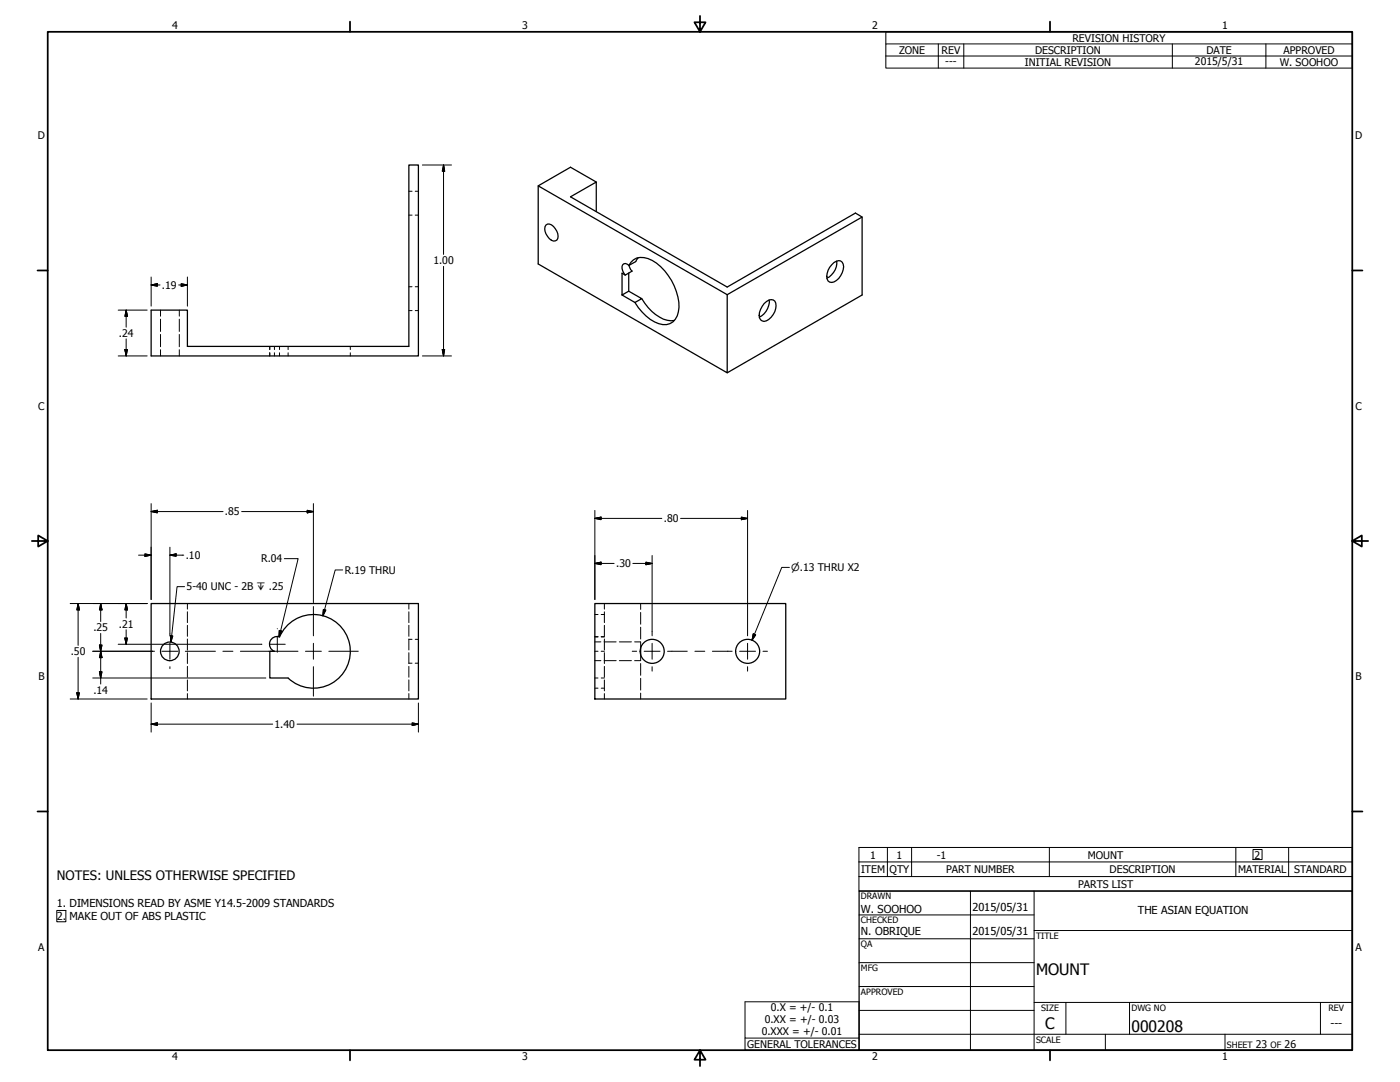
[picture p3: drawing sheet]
<svg xmlns="http://www.w3.org/2000/svg" width="559mm" height="432mm" viewBox="0 0 559 432" stroke-linecap="round" stroke-linejoin="round" font-family="sans-serif">
<!-- layer: Visible (ANSI) -->
<g fill="none" stroke="#000" stroke-width=".51">
<path d="M238 72.6l-10.3-5.9-12.9 7.5v31.1l75.5 43.5v-31.2l-75.5-43.4M217.9 89.8a2.11 2.11 0 0 1 3 .6 4.5 4.5 0 0 1 1.3 5.4 2.11 2.11 0 0 1-2.9-.6 4.5 4.5 0 0 1-1.4-5.4zM238 84.5v-11.9l-10.3 5.9 62.6 36.1 51.1-29.6 2.7 1.6v31.1l-53.8 31.1M344.1 86.6l-53.8 31M249.6 109.8a3.1 3.1 0 0 1-.6-4.5 1.88 1.88 0 0 1 2.3 1.4l1 1.5-2.7 1.6-1.3-.8v8.7l2.7-1.5 5.2 3-2.8 1.5-5.1-3M251 109v7.2M254.8 102.8l-1.1 1.6-2.7 1.5a5.6 5.6 0 0 1 7.6-2.7 21.4 21.4 0 0 1 12 15.3 10.1 10.1 0 0 1-2 10 7.5 7.5 0 0 1-9.1-1.1 23.6 23.6 0 0 1-6.1-6.7M256.2 119.2a17.8 17.8 0 0 0 10.2 8.6l2.8 .1M307 119.7a7.2 7.2 0 0 1-3.9 6.9M332 105.7a2.98 2.98 0 0 1 4.2-1.1 6 6 0 0 1-2.4 7.4 2.13 2.13 0 0 1-2.5 .6 2.13 2.13 0 0 1-1.3-2.3 6.9 6.9 0 0 1 2-4.6zM333.9 104.2a6.8 6.8 0 0 1-3.9 6.8M60.3 123.8h14.5v14.4h88.4v-72.4h3.8v76.2h-106.7z"/>
<path d="M305 121.2a3.1 3.1 0 0 1 4.2-1.1 6.2 6.2 0 0 1-4.2 8.2 2.42 2.42 0 0 1-1.9-3.6zM60.3 240.9h106.7v38.1h-106.7zM109.5 259.9a3.1 3.1 0 0 1-1.8-3.9 3.1 3.1 0 0 1 3.8-1.9 14.7 14.7 0 0 1 20.9-7 14.7 14.7 0 0 1 4.5 21.5 14.7 14.7 0 0 1-21.9 2M109.5 259.9h-1.8v10.7h7.3M237.4 240.9h76.2v38.1h-76.2zM255.7 258.6v2.6"/>
<circle cx="67.8" cy="259.9" r="3.7"/>
<circle cx="260.3" cy="259.9" r="4.8"/>
<circle cx="298.4" cy="259.9" r="4.8"/>
</g>
<!-- layer: Hidden (ANSI) -->
<g fill="none" stroke="#000" stroke-width=".4">
<path d="M163.2 76.3h1.3M165.7 76.3h1.3M163.2 85.9h1.3M165.7 85.9h1.3M163.2 114.4h1.3M165.7 114.4h1.3M64.1 123.8v2.4M64.1 127.4v4.9M64.1 133.5v4.9M64.1 139.6v2.4M71.6 123.8v2.4M71.6 127.4v4.9"/>
<path d="M71.6 133.5v4.9M71.6 139.6v2.4M107.6 138.2v1.3M109.5 138.2v1.3M111.6 138.2v1.3M115 138.2v1.3M139.8 138.2v1.3M163.2 124h1.3M165.7 124h1.3M107.6 140.8v1.2M109.5 140.8v1.2M111.6 140.8v1.2"/>
<path d="M115 140.8v1.2M139.8 140.8v1.2M74.8 240.9v2.2M74.8 244.2v4.3M74.8 249.6v4.3M74.8 255v4.4M163.2 240.9v2.2M163.2 244.2v4.3M163.2 249.6v4.3M163.2 255v4.4M163.2 255.1h1.3M165.7 255.1h1.3"/>
<path d="M237.4 259.9h1.3M237.4 254.2h1.3M237.4 254.1h1.3M237.4 245.2h1.3M237.4 256.2h2.4M240 259.9h1.2M240 254.2h1.2M240 254.1h1.2M240 245.2h1.2M241.1 256.2h4.8M241.2 240.9v2.2M241.2 244.2v4.3"/>
<path d="M241.2 249.6v4.3M241.2 255v4.4M247.2 256.2h4.8M253.3 256.2h2.4M255.7 240.9v2.3M255.7 244.4v4.7M255.7 250.3v4.7M255.7 256.2v2.4M74.8 260.5v4.3M74.8 265.9v4.4M74.8 271.3v4.4M74.8 276.8v2.2"/>
<path d="M163.2 260.5v4.3M163.2 265.9v4.4M163.2 271.3v4.4M163.2 276.8v2.2M163.2 264.7h1.3M165.7 264.7h1.3M237.4 270.6h1.3M237.4 274.6h1.3M237.4 263.7h2.4M240 270.6h1.2M240 274.6h1.2M241.1 263.7h4.8"/>
<path d="M241.2 260.5v4.3M241.2 265.9v4.4M241.2 271.3v4.4M241.2 276.8v2.2M247.2 263.7h4.8M255.7 261.2v2.4l-2.4 .1M255.7 264.8v4.7M255.7 270.7v4.7M255.7 276.6v2.4"/>
</g>
<!-- layer: Symbol (ANSI) -->
<g fill="none" stroke="#000" stroke-width=".4">
<path d="M353.6 17.5v-4.8h186.2v4.8M374.5 17.5v9.7M384.7 17.5v9.7M467.9 17.5v9.7M505.3 17.5v9.7M539.8 17.5h-186.2v4.9M539.8 17.5v9.7h-186.2v-4.8M353.6 22.4h186.2M73.7 234.1h-3l-2.5 22.1M68 253.7l1 .1-.8 2.4zM354.2 338.2v11.6M363.9 338.2v11.6"/>
<path d="M418.8 338.2v11.6M493.3 338.2v11.6M514.3 338.2v11.6M342.8 344h197v-5.8h-197v11.6M342.8 349.8v5.8h197v-5.8M539.8 344v5.8h-197M297.4 399.8h45.5v14.5h-45.5zM297.4 414.3v4.8h45.5v-4.8"/>
</g>
<!-- layer: Border (ANSI) -->
<g fill="none" stroke="#000" stroke-width=".7">
<path d="M19 12.7h520.8v406.4h-520.8zM139.7 8.6v4.1M279.4 6.3v6.4l-2.2-3.8h4.4l-2.2 3.8M419.1 8.6v4.1M15 107.9h4M539.8 107.9h4M12.7 215.9h6.3l-3.8-2.2v4.4l3.8-2.2M539.8 215.9l3.8 2.2v-4.4l-3.8 2.2h6.3M15 323.8h4M539.8 323.8h4M139.7 419.1v4.1M279.4 419.1l2.2 3.8h-4.4l2.2-3.8v6.3"/>
<path d="M419.1 419.1v4.1"/>
</g>
<!-- layer: Title (ANSI) -->
<g fill="none" stroke="#000" stroke-width=".4">
<path d="M387.3 355.6v63.5M412.7 355.6v63.5M342.9 365.1h69.8M342.9 374.6h69.8M412.7 371.3h127.1M342.9 384.2h69.8M342.9 393.7h69.8M342.9 412.7h196.9M342.9 403.2h69.8M412.7 400h127.1M425.4 400v12.7M441.2 412.7v6.4"/>
<path d="M450.8 400v12.7M488.9 412.7v6.4M527 400v12.7"/>
</g>
<path d="M342.9 355.6h196.9v63.5h-196.9z" fill="none" stroke="#000" stroke-width=".51"/>
<!-- layer: Sketch Geometry (ANSI) -->
<path d="M500.1 339h3.6v4h-3.6zM22.7 363.3h3.6v4.6h-3.6z" fill="none" stroke="#000" stroke-width=".4"/>
<!-- layer: Dimension (ANSI) -->
<g fill="none" stroke="#000" stroke-width=".4">
<path d="M168.6 65.8h11.6M177 65.8l.5 2.5h-1zM177 65.8v35.7M60.3 113.7l2.5-.5v1zM60.3 110.6v11.6M60.3 113.7h3.6M71.3 113.7h3.5M72.3 113.2l2.5 .5-2.5 .5zM74.8 110.6v11.6M177 106.3v35.7M47.2 123.8h11.5M49.8 139.5h1.1l-.5 2.5z"/>
<path d="M50.4 123.8l.5 2.4h-1.1zM50.4 123.8v6.8M50.4 135.3v6.7M176.5 139.5h1l-.5 2.5zM47.2 142h11.5M168.6 142h11.6M60.3 204.2l2.5-.6v1.1zM60.3 201v38.3M60.3 204.2h28.7M67.8 218.4v34.6M96.5 204.2h28.6M122.6 203.6l2.5 .6-2.5 .5z"/>
<path d="M125.1 201v39.5M237.4 206.9l2.5-.5v1zM237.4 203.7v35.6M237.4 206.9h26.8M271.7 206.9h26.7M295.9 206.4l2.5 .5-2.5 .5zM298.4 203.7v48.3M55.3 221.6h5M57.8 221l2.5 .6-2.5 .4zM67.8 221.6l2.5-.6v1zM67.8 221.6h5.5M113.5 222.9h5.5l-7.6 31.2"/>
<path d="M136.8 227.5h-3l-4.9 18.2M237.4 224.9l2.5-.6v1.1zM237.4 224.9h7.7M252.6 224.9h7.7M257.8 224.3l2.5 .6-2.5 .5zM260.3 221.7v30.3M315.1 226.4h-3.1l-11.8 29.1M28 240.9h30.7M31.2 240.9l.5 2.5h-1zM31.2 240.9v16.7M37 259.9h23.9M39.7 257.4h1l-.5 2.5z"/>
<path d="M40.2 240.9l.5 2.5h-1zM40.2 259.9l.5 2.5h-1zM40.2 240.9v7.1M40.2 252.8v20.2M47.2 257.1h20.5M49.8 254.6h1.1l-.5 2.5zM50.4 240.9l.5 2.5h-1.1zM50.4 240.9v5.7M50.4 251.3v5.8M67.9 257.1h36.6M111.5 251.6l1 .2-1.1 2.3zM129.1 243.2l.9 .3-1.1 2.2z"/>
<path d="M300.7 253l.9 .4-1.4 2.1zM28 279h30.7M30.7 276.5h1l-.5 2.5zM31.2 262.3v16.7M37 270.6h69.1M39.7 268.1h1l-.5 2.5zM60.3 289l2.5-.5v1zM60.3 289h48.5M60.3 280.5v11.7M118.6 289h48.4M164.5 288.5l2.5 .5-2.5 .5zM167 280.5v11.7"/>
</g>
<g fill="#000" stroke="#000" stroke-width=".4">
<path d="M177 65.8l.5 2.5zM177 65.8l.5 2.5h-1zM60.3 113.7l2.5-.5zM60.3 113.7l2.5-.5v1zM72.3 114.2l2.5-.5zM72.3 113.2l2.5 .5-2.5 .5zM49.8 139.5l.6 2.5zM49.8 139.5h1.1l-.5 2.5zM50.4 123.8l.5 2.4zM50.4 123.8l.5 2.4h-1.1zM176.5 139.5l.5 2.5zM176.5 139.5h1l-.5 2.5z"/>
<path d="M60.3 204.2l2.5-.6zM60.3 204.2l2.5-.6v1.1zM122.6 204.7l2.5-.5zM122.6 203.6l2.5 .6-2.5 .5zM237.4 206.9l2.5-.5zM237.4 206.9l2.5-.5v1zM295.9 207.4l2.5-.5zM295.9 206.4l2.5 .5-2.5 .5zM57.8 222l2.5-.4zM57.8 221l2.5 .6-2.5 .4zM67.8 221.6l2.5-.6zM67.8 221.6l2.5-.6v1z"/>
<path d="M237.4 224.9l2.5-.6zM237.4 224.9l2.5-.6v1.1zM257.8 225.4l2.5-.5zM257.8 224.3l2.5 .6-2.5 .5zM31.2 240.9l.5 2.5zM31.2 240.9l.5 2.5h-1zM39.7 257.4l.5 2.5zM39.7 257.4h1l-.5 2.5zM40.2 240.9l.5 2.5zM40.2 240.9l.5 2.5h-1zM49.8 254.6l.6 2.5zM49.8 254.6h1.1l-.5 2.5z"/>
<path d="M50.4 240.9l.5 2.5zM50.4 240.9l.5 2.5h-1.1zM111.5 251.6l-.1 2.5zM111.5 251.6l1 .2-1.1 2.3zM129.1 243.2l-.2 2.5zM129.1 243.2l.9 .3-1.1 2.2zM300.7 253l-.5 2.5zM300.7 253l.9 .4-1.4 2.1zM30.7 276.5l.5 2.5zM30.7 276.5h1l-.5 2.5zM39.7 268.1l.5 2.5zM39.7 268.1h1l-.5 2.5z"/>
<path d="M40.2 259.9l.5 2.5zM40.2 259.9l.5 2.5h-1zM60.3 289l2.5-.5zM60.3 289l2.5-.5v1zM164.5 289.5l2.5-.5zM164.5 288.5l2.5 .5-2.5 .5z"/>
</g>
<!-- layer: Center Mark (ANSI) -->
<g fill="none" stroke="#000" stroke-width=".4">
<path d="M67.8 253v.7M67.8 256.7v6.4M104.5 257.1h.1M107.5 257.1h6.4M110.7 250.9v.1M110.7 253.9v6.4M125.1 242.1v11.6M125.1 256.7v6.4M260.3 252v1.7M260.3 256.7v6.4M298.4 252v1.7M298.4 256.7v6.4"/>
<path d="M67.8 266.1v.7M125.1 266.1v11.7M260.3 266.1v1.7M298.4 266.1v1.7"/>
</g>
<!-- layer: Centerline (ANSI) -->
<g fill="none" stroke="#000" stroke-width=".4">
<path d="M60.9 259.9h.8M64.6 259.9h6.4M74 259.9h12M89 259.9h4M95.9 259.9h23M121.9 259.9h6.4M131.3 259.9h11.7M252.3 259.9h1.8M257.1 259.9h6.4M266.4 259.9h7.9M277.4 259.9h3.9M284.4 259.9h7.8"/>
<path d="M295.2 259.9h6.4M304.5 259.9h1.8"/>
</g>
<!-- layer: Symbol (ANSI) -->
<path d="M68 253.7l.2 2.5zM68 253.7l1 .1-.8 2.4z" fill="#000" stroke="#000" stroke-width=".4"/>
<g font-size="6.3">
<text x="413.5" y="389.1">MOUNT</text>
<text x="417.2" y="410.6">C</text>
<text x="451.6" y="411.9">000208</text>
</g>
<text font-size="5.2" x="22.7" y="351.2">NOTES: UNLESS OTHERWISE SPECIFIED</text>
<g font-size="4.4">
<text x="22.7" y="361.9">1. DIMENSIONS READ BY ASME Y14.5-2009 STANDARDS</text>
<text x="343.7" y="364.3">W. SOOHOO</text>
<text x="388.1" y="363.7">2015/05/31</text>
<text x="454.2" y="364.7">THE ASIAN EQUATION</text>
<text x="22.7" y="367.2">2.</text>
<text x="27.7" y="367.2">MAKE OUT OF ABS PLASTIC</text>
<text x="343.7" y="373.1">N. OBRIQUE</text>
<text x="388.1" y="373.2">2015/05/31</text>
<text x="531.1" y="409.7">---</text>
</g>
<g font-size="4.2">
<text x="68.7" y="11.7">4</text>
<text x="208.4" y="11.7">3</text>
<text x="348.1" y="11.7">2</text>
<text x="487.8" y="11.7">1</text>
<text x="428.1" y="16.6">REVISION HISTORY</text>
<text x="358.8" y="21.5">ZONE</text>
<text x="375.9" y="21.5">REV</text>
<text x="413.1" y="21.5">DESCRIPTION</text>
<text x="481.5" y="21.5">DATE</text>
<text x="512.3" y="21.5">APPROVED</text>
<text x="377.3" y="26.1">---</text>
<text x="409" y="26.3">INITIAL REVISION</text>
<text x="476.9" y="26">2015/5/31</text>
<text x="510.8" y="26.3">W. SOOHOO</text>
<text x="15.1" y="55.5">D</text>
<text x="540.9" y="55.5">D</text>
<text x="173" y="105.5">1.00</text>
<text x="64.6" y="115.3">.19</text>
<text x="47.4" y="134.4">.24</text>
<text x="15.2" y="163.4">C</text>
<text x="541" y="163.4">C</text>
<text x="89.8" y="205.7">.85</text>
<text x="265" y="208.4">.80</text>
<text x="74.2" y="223.1">.10</text>
<text x="104.3" y="224.5">R.04</text>
<text x="245.9" y="226.4">.30</text>
<text x="137.6" y="229">R.19 THRU</text>
<text x="74.5" y="235.6">5-40 UNC - 2B ↧ .25</text>
<text x="37.3" y="251.9">.25</text>
<text x="47.4" y="250.6">.21</text>
<text x="28.3" y="261.4">.50</text>
<text x="15.3" y="271.4">B</text>
<text x="541.1" y="271.4">B</text>
<text x="37.3" y="276.8">.14</text>
<text x="109.6" y="290.5">1.40</text>
<text x="347.3" y="342.6">1</text>
<text x="357.9" y="342.6">1</text>
<text x="373.9" y="342.6">-1</text>
<text x="434.1" y="342.6">MOUNT</text>
<text x="500.7" y="342.6">2</text>
<text x="343.7" y="348.4">ITEM</text>
<text x="355.1" y="348.4">QTY</text>
<text x="377.6" y="348.4">PART NUMBER</text>
<text x="442.9" y="348.4">DESCRIPTION</text>
<text x="494.2" y="348.4">MATERIAL</text>
<text x="516.6" y="348.4">STANDARD</text>
<text x="430.3" y="354.3">PARTS LIST</text>
<text x="15.2" y="379.3">A</text>
<text x="541" y="379.3">A</text>
<text x="307.7" y="403.5">0.X = +/- 0.1</text>
<text x="304" y="413.1">0.XXX = +/- 0.01</text>
<text x="305.2" y="408.3">0.XX = +/- 0.03</text>
<text x="298.3" y="418.2">GENERAL TOLERANCES</text>
<text x="501.3" y="418.3">23</text>
<text x="512.8" y="418.3">26</text>
<text x="68.7" y="423.2">4</text>
<text x="208.4" y="423.2">3</text>
<text x="348.1" y="423.2">2</text>
<text x="487.8" y="423.2">1</text>
</g>
<text font-size="4" x="315.8" y="228">⌀.13 THRU X2</text>
<g font-size="3.5">
<text x="343.7" y="358.9">DRAWN</text>
<text x="343.7" y="368.5">CHECKED</text>
<text x="413.5" y="374.6">TITLE</text>
<text x="343.7" y="378">QA</text>
<text x="343.7" y="387.5">MFG</text>
<text x="343.7" y="397.1">APPROVED</text>
<text x="415.5" y="403.4">SIZE</text>
<text x="451.6" y="403.4">DWG NO</text>
<text x="530.3" y="403.4">REV</text>
<text x="413.5" y="416.1">SCALE</text>
<text x="489.7" y="418.3">SHEET</text>
<text x="507.2" y="418.3">OF</text>
</g>
</svg>
